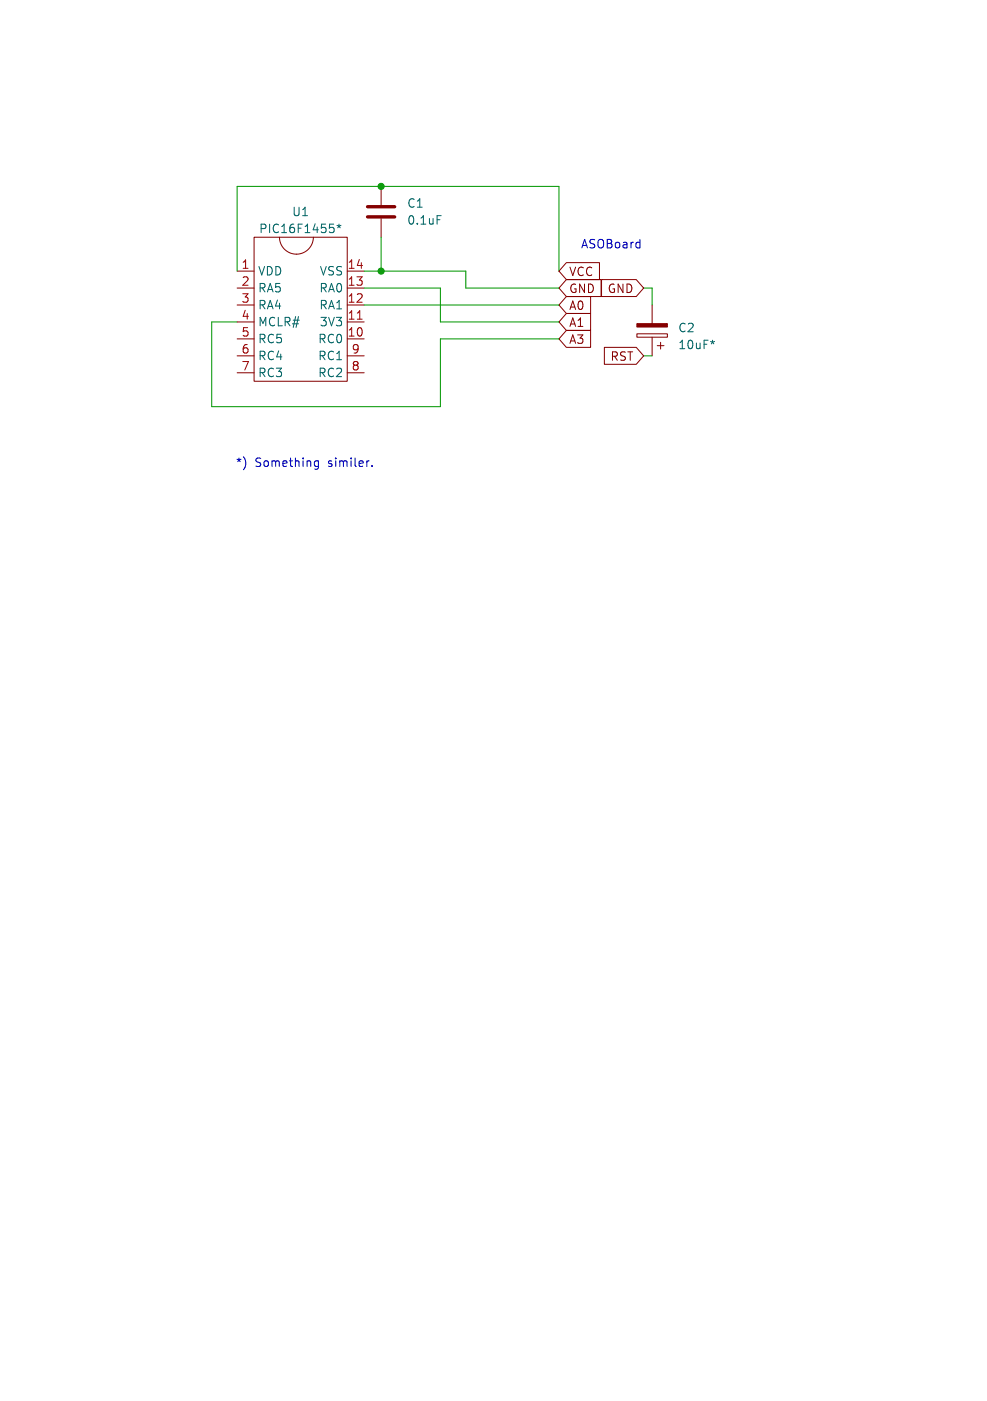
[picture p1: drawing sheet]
<svg xmlns="http://www.w3.org/2000/svg" width="148mm" height="210mm" viewBox="0 0 148 210" stroke-linecap="round" stroke-linejoin="round" font-family="sans-serif">
<path d="M55.1 32.5h4.1M55.1 31h4.1" fill="none" stroke="#840000" stroke-width=".51"/>
<g fill="none" stroke="#840000" stroke-width=".15">
<path d="M38.1 35.6h14v21.6h-14zM41.9 35.6a2.54 2.54 0 0 0 2.5 2.5 2.54 2.54 0 0 0 2.6-2.5M57.1 27.9v2.8M57.1 32.8v2.8M84.9 39.4h5v2.5h-5l-1.1-1.3zM35.6 40.6h2.5M35.6 50.8h2.5M35.6 48.3h2.5M35.6 45.7h2.5M35.6 43.2h2.5M35.6 53.3h2.5M35.6 55.9h2.5"/>
<path d="M52.1 40.6h2.5M52.1 50.8h2.5M52.1 48.3h2.5M52.1 45.7h2.5M52.1 43.2h2.5M52.1 53.3h2.5M52.1 55.9h2.5M84.9 41.9h5.2v2.6h-5.2l-1.1-1.3zM84.9 49.5h3.7v2.6h-3.7l-1.1-1.3zM84.9 44.4h3.7v2.6h-3.7l-1.1-1.3zM84.9 47h3.7v2.5h-3.7l-1.1-1.2zM90.2 41.9h5.2l1.1 1.3-1.1 1.3h-5.2z"/>
<path d="M90.6 52.1h4.8l1.1 1.2-1.1 1.3h-4.8zM95.5 50h4.6v.5h-4.6zM97.8 45.7v2.8M97.8 50.5v2.8M98.6 51.8h1M99.1 51.3v1"/>
</g>
<path d="M49.4 33.6h.6M49.9 34.1l.2 .2v.3l-.2 .3M50.5 33.8l.3 .1M50.8 33.6v.3M50.8 33.9l-.2 .2M50.8 33.9l.2 .2M51.1 33.8l-.3 .1M65.5 32.3h.7M107.2 51.2l-.3 .1 .1 .2" fill="none" stroke="#006464" stroke-width=".15"/>
<path d="M53.6 47.8h.7" fill="none" stroke="#a90000" stroke-width=".15"/>
<path d="M95.5 48.5h4.6v.5h-4.6z" fill="#840000" stroke="#840000" stroke-width=".15"/>
<path d="M47.2 69.8l.2 .1h.3M47.7 69.1v1l-.2 .2h-.3M47.7 69.1h-.3l-.2 .1M55.8 69.8v.1" fill="none" stroke="#0000c2" stroke-width=".15"/>
<path d="M57.1 35.6v5M35.6 48.3h-3.9v12.7h34.3v-10.2h17.8M35.6 40.6v-12.7h48.2v12.7M54.6 43.2h11.4v5.1h17.8M54.6 40.6h15.2v2.6h14M54.6 45.7h29.2M96.5 43.2h1.3v2.5M96.5 53.3h1.3" fill="none" stroke="#009600" stroke-width=".15"/>
<g fill="#009600" stroke="#009600" stroke-width=".15">
<circle cx="57.1" cy="40.6" r=".46"/>
<circle cx="57.1" cy="27.9" r=".46"/>
</g>
<g font-size="1.8" fill="#006464">
<text x="38.8" y="35.2">PIC16F1455*</text>
<text x="43.7" y="32.6">U1</text>
<text x="61" y="31.3">C1</text>
<text x="61" y="33.9">0.1uF</text>
<text x="38.6" y="41.5">VDD</text>
<text x="47.9" y="41.5">VSS</text>
<text x="38.6" y="44">RA5</text>
<text x="38.6" y="46.6">RA4</text>
<text x="47.8" y="46.6">RA1</text>
<text x="47.8" y="44">RA0</text>
<text x="38.6" y="49.1">MCLR#</text>
<text x="38.6" y="51.7">RC5</text>
<text x="47.6" y="51.7">RC0</text>
<text x="47.9" y="49.1">3V3</text>
<text x="101.6" y="50">C2</text>
<text x="101.6" y="52.6">10uF*</text>
<text x="38.6" y="54.2">RC4</text>
<text x="38.6" y="56.7">RC3</text>
<text x="47.6" y="56.7">RC2</text>
<text x="47.6" y="54.2">RC1</text>
</g>
<g font-size="1.8" fill="#a90000">
<text x="36.1" y="40.4">1</text>
<text x="52" y="40.4">14</text>
<text x="36.1" y="42.9">2</text>
<text x="36.1" y="45.5">3</text>
<text x="52" y="45.5">12</text>
<text x="52" y="42.9">13</text>
<text x="36.1" y="48">4</text>
<text x="36.1" y="50.5">5</text>
<text x="36.1" y="53.1">6</text>
<text x="52" y="50.5">10</text>
<text x="52" y="48">11</text>
<text x="52.6" y="53.1">9</text>
<text x="36.1" y="55.6">7</text>
<text x="52.6" y="55.6">8</text>
</g>
<g font-size="1.8" fill="#840000">
<text x="85.2" y="41.6">VCC</text>
<text x="85.2" y="44.1">GND</text>
<text x="85.2" y="46.7">A0</text>
<text x="91" y="44.1">GND</text>
<text x="85.2" y="51.8">A3</text>
<text x="85.2" y="49.2">A1</text>
<text x="91.4" y="54.3">RST</text>
</g>
<g font-size="1.8" fill="#0000c2">
<text x="87" y="37.4">ASOBoard</text>
<text x="35.2" y="70.2">*)</text>
<text x="38.2" y="70.2">Something</text>
<text x="49.3" y="70.2">similer.</text>
</g>
</svg>
